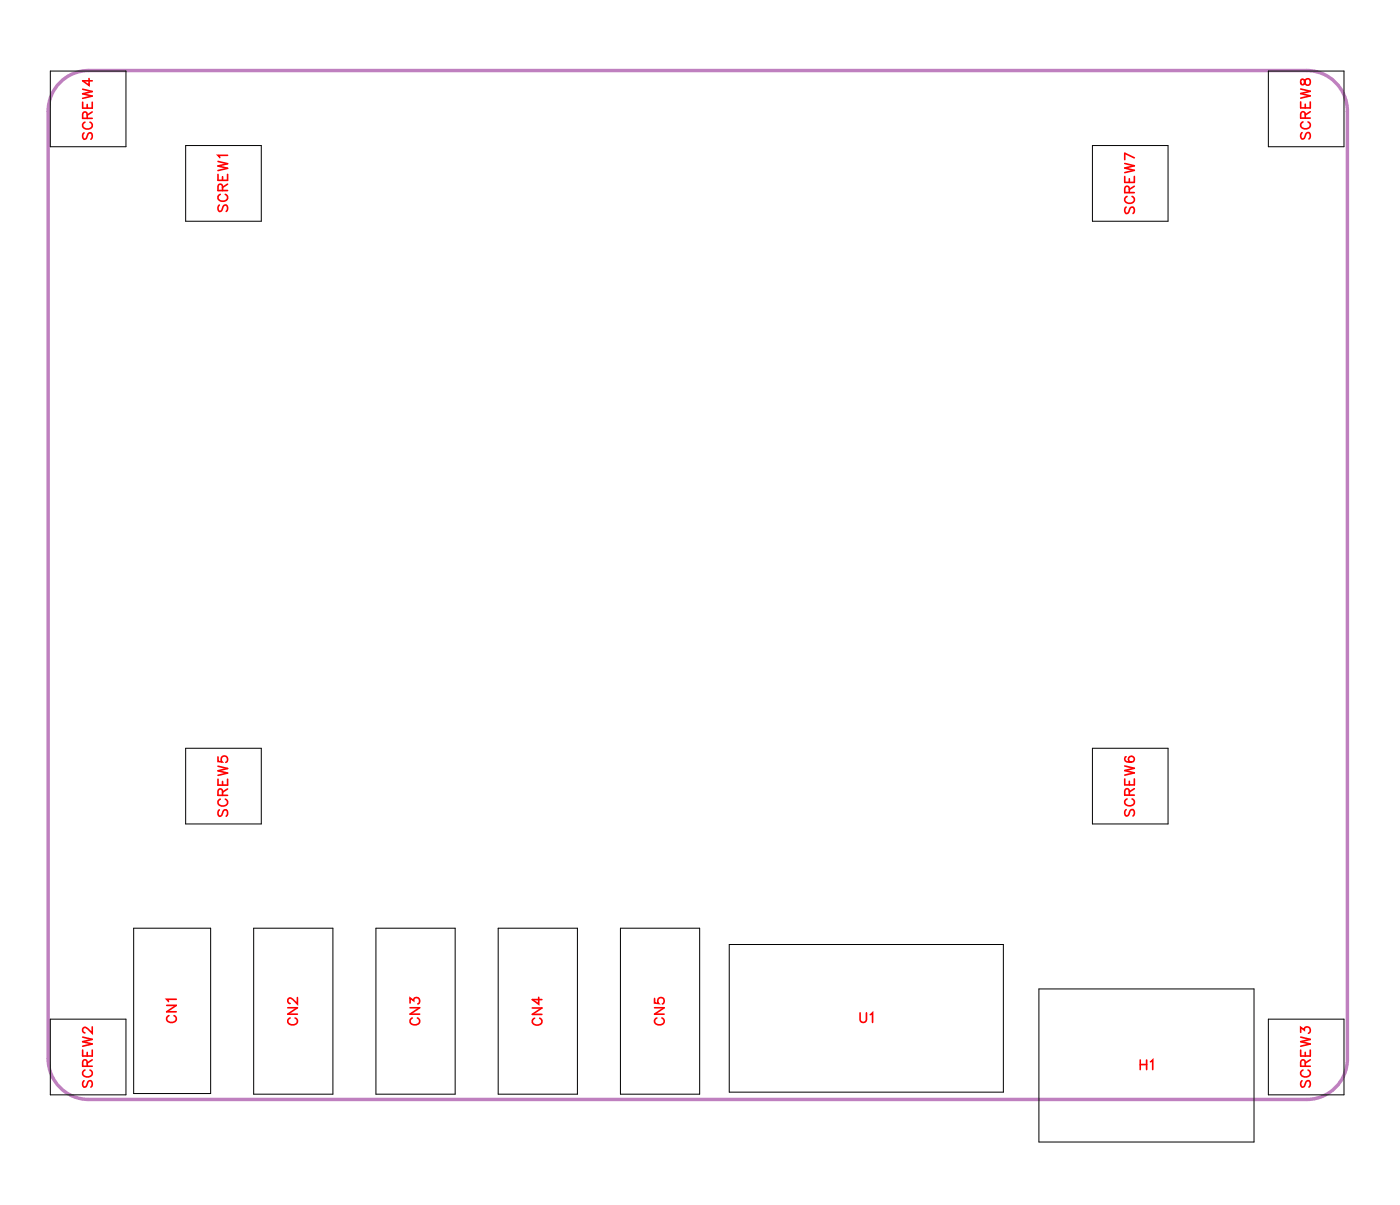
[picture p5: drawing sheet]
<svg xmlns="http://www.w3.org/2000/svg" width="103mm" height="89mm" viewBox="0 0 103 89" stroke-linecap="round" stroke-linejoin="round" font-family="sans-serif">
<path d="M4.7 5.9l.5-.4 .7-.2 .7-.1h90a3 3 0 0 1 3 3v70a3 3 0 0 1-3 3h-90a3 3 0 0 1-3-3v-70a3 3 0 0 1 1.1-2.3z" fill="none" stroke="#bf80bf" stroke-width=".25"/>
<g fill="none" stroke="#000" stroke-width=".07">
<path d="M3.7 5.2h5.6v5.6h-5.6zM13.7 10.7h5.6v5.6h-5.6zM80.7 10.7h5.6v5.6h-5.6zM93.7 5.2h5.6v5.6h-5.6zM13.7 55.2h5.6v5.6h-5.6zM80.7 55.2h5.6v5.6h-5.6zM3.7 75.2h5.6v5.6h-5.6zM9.9 68.5h5.7v12.2h-5.7zM18.7 68.5h5.9v12.3h-5.9zM27.8 68.5h5.8v12.3h-5.8zM36.8 68.5h5.9v12.3h-5.9zM45.8 68.5h5.9v12.3h-5.9z"/>
<path d="M53.9 69.7h20.2v10.9h-20.2zM76.8 73h15.9v11.3h-15.9zM93.7 75.2h5.6v5.6h-5.6z"/>
</g>
<g fill="none" stroke="#f00" stroke-width=".12">
<path d="M6.1 7.5v.5h.7v-.5M6.1 6.6l.7 .2-.7 .1 .7 .2-.7 .2M6.2 9.8l-.1 .2 .1 .3 .2-.1 .2-.4h.1l.1 .2-.1 .3M6.3 9a.26 .26 0 0 0-.2 .3 .26 .26 0 0 0 .3 .2h.1a.26 .26 0 0 0 .3-.2 .26 .26 0 0 0-.2-.3M6.4 8.7v-.4h-.2l-.1 .4h.7M6.4 7.7v.3M6.6 5.8v.5l-.5-.3h.7M6.8 8.3l-.4 .2M16.1 12.9v.4h.7v-.4M16.1 11.9l.7 .2-.7 .2 .7 .1-.7 .2M16.2 15.1l-.1 .2 .1 .3 .2-.1 .2-.4h.1l.1 .2-.1 .3M16.3 14.4a.26 .26 0 0 0-.2 .2 .26 .26 0 0 0 .3 .3h.1a.26 .26 0 0 0 .3-.3 .26 .26 0 0 0-.2-.2"/>
<path d="M16.4 14.1v-.4l-.2-.1-.1 .5h.7M16.4 13v.3M16.8 11.5h-.7l.1 .1M16.8 13.6l-.4 .2M83.1 13v.5h.7v-.5M83.1 12.1l.7 .1-.7 .2 .7 .2-.7 .1M83.2 15.3l-.1 .2 .1 .3 .2-.1 .2-.4h.1l.1 .2-.1 .3M83.3 14.5a.26 .26 0 0 0-.2 .3 .26 .26 0 0 0 .3 .2h.1a.26 .26 0 0 0 .3-.2 .26 .26 0 0 0-.2-.3M83.4 14.2v-.4h-.2l-.1 .4h.7M83.4 13.2v.3M83.8 11.7l-.7-.4v.5M83.8 13.7l-.4 .3"/>
<path d="M96.1 7.5v.5h.7v-.5M96.1 6.6l.7 .1-.7 .2 .7 .2-.7 .1M96.1 5.9v.3l.2 .1 .3-.5a.24 .24 0 0 1 .2 .3 .24 .24 0 0 1-.2 .2l-.2-.1-.1-.3zM96.2 9.8l-.1 .2 .1 .3 .2-.1 .1-.4h.2l.1 .2-.1 .3M96.3 9a.26 .26 0 0 0-.2 .3 .26 .26 0 0 0 .3 .2h.1a.26 .26 0 0 0 .3-.2 .26 .26 0 0 0-.2-.3M96.4 8.7v-.4h-.2l-.1 .4h.7M96.4 7.7v.3M96.8 8.2l-.4 .3M16.1 55.9v.3l.3 .1a.25 .25 0 0 1 0-.4 .25 .25 0 0 1 .4 0 .25 .25 0 0 1-.1 .4M16.1 57.5v.5h.7v-.5M16.1 56.6l.7 .1-.7 .2 .7 .2-.7 .1M16.2 59.8l-.1 .2 .1 .3 .2-.1 .2-.4h.1l.1 .2-.1 .3"/>
<path d="M16.3 59a.26 .26 0 0 0-.2 .3 .26 .26 0 0 0 .3 .2h.1a.26 .26 0 0 0 .3-.2 .26 .26 0 0 0-.2-.3M16.4 58.7v-.4h-.2l-.1 .4h.7M16.4 57.7v.3M16.8 58.2l-.4 .3M83.1 57.5v.5h.7v-.5M83.1 56.6l.7 .1-.7 .2 .7 .2-.7 .1M83.2 59.8l-.1 .1 .1 .3h.2l.2-.4h.1l.1 .1-.1 .3M83.2 55.9h-.1a.35 .35 0 0 0 .3 .4 .35 .35 0 0 0 .4-.2 .22 .22 0 0 0-.2-.3 .22 .22 0 0 0-.2 .2 .22 .22 0 0 0 .2 .3M83.3 59a.26 .26 0 0 0-.2 .3 .26 .26 0 0 0 .3 .2h.1a.26 .26 0 0 0 .3-.2 .26 .26 0 0 0-.2-.3M83.4 58.7v-.4h-.2l-.1 .4h.7M83.4 57.7v.3M83.8 58.2l-.4 .3"/>
<path d="M6.1 77.5v.5h.7v-.5M6.1 76.6l.7 .1-.7 .2 .7 .2-.7 .1M6.2 79.8l-.1 .2 .1 .3 .2-.1 .2-.4h.1l.1 .2-.1 .3M6.3 79a.26 .26 0 0 0-.2 .3 .26 .26 0 0 0 .3 .2h.1a.26 .26 0 0 0 .3-.2 .26 .26 0 0 0-.2-.3M6.4 78.7v-.4h-.2l-.1 .4h.7M6.4 77.7v.3M6.8 75.8v.5l-.3-.3-.3-.2-.1 .2v.1l.2 .2M6.8 78.2l-.4 .3M12.3 74.2h.7l-.7 .5h.7M12.5 75a.26 .26 0 0 0-.2 .3 .26 .26 0 0 0 .3 .2h.2a.26 .26 0 0 0 .2-.2 .26 .26 0 0 0-.1-.3M13 73.8h-.7l.1 .1M21.3 74.4h.7l-.7 .5h.7"/>
<path d="M21.4 75.2a.26 .26 0 0 0-.1 .3 .26 .26 0 0 0 .2 .2h.2a.26 .26 0 0 0 .3-.2 .26 .26 0 0 0-.2-.3M22 73.7v.4l-.4-.3-.2-.1-.1 .1v.2l.1 .1M30.3 74.1v-.4l.3 .2a.24 .24 0 0 1 .4-.2 .24 .24 0 0 1-.1 .4M30.3 74.4h.7l-.7 .5h.7M30.5 75.2a.26 .26 0 0 0-.2 .3 .26 .26 0 0 0 .3 .2h.1a.26 .26 0 0 0 .3-.2 .26 .26 0 0 0-.2-.3M39.3 74.4h.7l-.7 .5h.7M39.5 75.2a.26 .26 0 0 0-.2 .3 .26 .26 0 0 0 .3 .2h.2a.26 .26 0 0 0 .2-.2 .26 .26 0 0 0-.1-.3M39.8 73.6v.5l-.5-.3h.7M48.4 73.7v.4h.3a.25 .25 0 0 1 0-.4 .25 .25 0 0 1 .3 .1 .25 .25 0 0 1-.1 .3M48.4 74.4h.7l-.7 .5h.7M48.5 75.2a.26 .26 0 0 0-.1 .3 .26 .26 0 0 0 .2 .2h.2a.26 .26 0 0 0 .3-.2 .26 .26 0 0 0-.2-.3M63.6 74.8v.5l.2 .2 .2-.1v-.6"/>
<path d="M64.3 74.9l.2-.1v.7M84.3 78.3v.7M84.3 78.6h.4M84.7 78.3v.7M85 78.4l.2-.1v.7M96.1 76.2v-.4l.3 .3a.24 .24 0 0 1 .4-.2 .24 .24 0 0 1-.1 .4M96.1 77.5v.5h.7v-.5M96.1 76.6l.7 .1-.7 .2 .7 .2-.7 .1M96.2 79.8l-.1 .2 .1 .3 .2-.1 .1-.4h.2l.1 .2-.1 .3M96.3 79a.26 .26 0 0 0-.2 .3 .26 .26 0 0 0 .3 .2h.1a.26 .26 0 0 0 .3-.2 .26 .26 0 0 0-.2-.3M96.4 78.7v-.4h-.2l-.1 .4h.7M96.4 77.7v.3"/>
<path d="M96.8 78.2l-.4 .3"/>
</g>
<g font-size="1.2" fill="#fff">
<text x="7.1" y="10.3" transform="rotate(-90 7.1 10.3)">SCREW4</text>
<text x="97.1" y="10.3" transform="rotate(-90 97.1 10.3)">SCREW8</text>
<text x="17.1" y="15.7" transform="rotate(-90 17.1 15.7)">SCREW1</text>
<text x="84.1" y="15.8" transform="rotate(-90 84.1 15.8)">SCREW7</text>
<text x="17.1" y="60.3" transform="rotate(-90 17.1 60.3)">SCREW5</text>
<text x="84.1" y="60.3" transform="rotate(-90 84.1 60.3)">SCREW6</text>
<text x="13.3" y="75.6" transform="rotate(-90 13.3 75.6)">CN1</text>
<text x="22.3" y="75.7" transform="rotate(-90 22.3 75.7)">CN2</text>
<text x="31.3" y="75.7" transform="rotate(-90 31.3 75.7)">CN3</text>
<text x="40.3" y="75.7" transform="rotate(-90 40.3 75.7)">CN4</text>
<text x="49.4" y="75.7" transform="rotate(-90 49.4 75.7)">CN5</text>
<text x="63.5" y="75.8">U1</text>
<text x="7.1" y="80.3" transform="rotate(-90 7.1 80.3)">SCREW2</text>
<text x="84.2" y="79.3">H1</text>
<text x="97.1" y="80.3" transform="rotate(-90 97.1 80.3)">SCREW3</text>
</g>
</svg>
